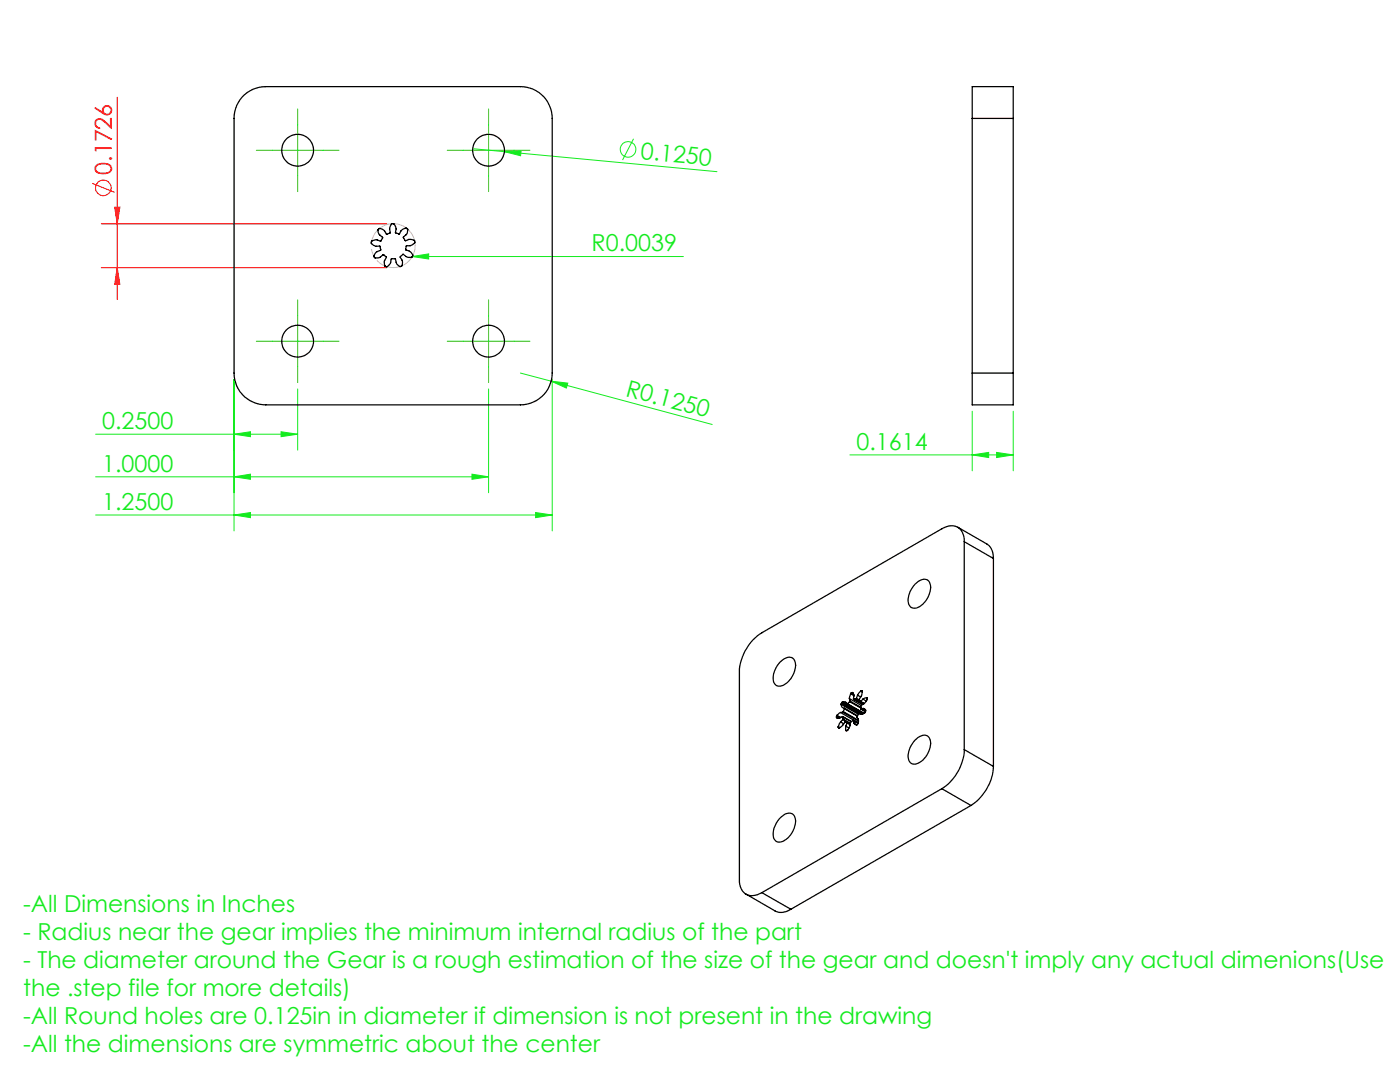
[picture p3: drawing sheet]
<svg xmlns="http://www.w3.org/2000/svg" width="279mm" height="216mm" viewBox="0 0 279 216" stroke-linecap="round" stroke-linejoin="round" font-family="sans-serif">
<g fill="none" stroke="#14eb1f" stroke-width=".2">
<path d="M94.3 29.7l6.4 .6M100.7 30.3l3.3-.2-.1 1zM100.7 30.3l42.4 4M126.4 27.7l-2.2 4.2M82.1 51.2h54.3M82.3 51.2l3.2-.5v1zM46.7 75.7v30.2M59.4 77.6v12.2M97.5 77.6v20.7M103.9 74.4l6.1 1.7M110 76.1l3.3 .3-.3 1zM110 76.1l32.1 8.6"/>
<path d="M110.2 75.7v30.2M19.1 86.6h40.3M19.1 95.1h78.4M46.7 86.6l3.3-.5v1zM46.7 95.1l3.3-.5v1zM56.1 86.1l3.3 .5-3.3 .5zM94.2 94.6l3.3 .5-3.3 .5zM169.6 90.8h32.6M194 90.8l3.3-.5v1zM194 82.1v11.8M198.9 90.3l3.3 .5-3.3 .5zM202.2 82.1v11.8"/>
<path d="M19.1 102.8h91.1M46.7 102.8l3.3-.5v1zM106.9 102.3l3.3 .5-3.3 .5z"/>
<circle cx="125.3" cy="29.8" r="1.56"/>
</g>
<g fill="none" stroke="#f00" stroke-width=".2">
<path d="M23.4 19.4v40.4M18.4 36.6l4.5 1.8M20.2 53.4h57M20.2 44.7h57M22.9 41.3h1l-.5 3.4zM23.4 53.4l.5 3.3h-1z"/>
<circle cx="20.6" cy="37.5" r="1.55"/>
</g>
<path d="M82.7 47.7a4.4 4.4 0 0 0-7.4-1.7 4.4 4.4 0 0 0 2 7.2 4.4 4.4 0 0 0 5.4-5.2v-.3" fill="none" stroke="#c0c0c0" stroke-width=".2" stroke-dasharray="15.2 1.3 1.3 1.3" stroke-dashoffset="3.4" stroke-linecap="butt"/>
<path d="M51.2 30h16.5M59.4 21.7v16.5M89.3 30h16.5M97.5 21.7v16.5M59.4 59.8v16.5M97.5 59.8v16.5M51.2 68.1h16.5M89.3 68.1h16.5" fill="none" stroke="#32bd0f" stroke-width=".2"/>
<path d="M23.4 53.4l.5 3.3h-1zM22.9 41.3h1l-.5 3.4z" fill="#f00"/>
<g fill="#14eb1f">
<path d="M110 76.1l3.3 .3-.3 1z"/>
<path d="M100.7 30.3l3.3-.2-.1 1z"/>
<path d="M82.3 51.2l3.2-.5v1z"/>
<path d="M46.7 102.8l3.3-.5v1zM106.9 102.3l3.3 .5-3.3 .5zM46.7 86.6l3.3-.5v1zM56.1 86.1l3.3 .5-3.3 .5zM46.7 95.1l3.3-.5v1zM94.2 94.6l3.3 .5-3.3 .5zM194 90.8l3.3-.5v1zM198.9 90.3l3.3 .5-3.3 .5z"/>
</g>
<g fill="none" stroke="#000" stroke-width=".25">
<path d="M48.3 19.4a6.3 6.3 0 0 1 4.8-2.1h50.8a6.4 6.4 0 0 1 6.3 6.3v50.8a6.4 6.4 0 0 1-6.3 6.4h-50.8a6.3 6.3 0 0 1-6.4-6.4v-50.8l.1-1.3 .4-1.2zM194 23.6v-6.3h8.2v6.3M194 23.6h8.2M194 23.6v50.8M202.2 23.6v50.8M75.5 45.8l.3-.2 .6 .2 .8 .9 .7-.2-.1-1.1 .3-.7h.6a1.76 1.76 0 0 1 .3 1.8l.7 .2 .5-.8 .8-.4h.2l.2 .4a1.94 1.94 0 0 1-.9 1.5l.4 .6 .7-.2 1.1 .2v.5l-.9 .5h-.7l-.1 .7v.2l1 .4 .4 .6-.1 .3-.1 .2h-.7l-1.1-.7-.5 .5 .4 1v.8l-.4 .2-.8-.6-.2-1h-.8l-.2 1-.6 .6-.5-.2a1.89 1.89 0 0 1 .3-1.7l-.5-.5-1 .6-.8 .1-.2-.4 .5-.8 .9-.4-.2-.8h-.9l-.8-.6 .1-.4 .6-.2 1.2 .2 .4-.6-.8-.8zM194 74.4v6.4h8.2v-6.4M194 74.4h8.2M182.6 116.6a2.13 2.13 0 0 1 2.6-.8 3.4 3.4 0 0 1-.5 4.1 2.55 2.55 0 0 1-2.8 1.3 2.56 2.56 0 0 1-.3-3.2zM191.1 105.2l5.9 3.3a3.2 3.2 0 0 1 1.3 2.9M192.4 108.1a2.7 2.7 0 0 0-2.6-3.2l-.9 .2-.9 .4-36 20.8a9.9 9.9 0 0 0-4.4 7.7v41.5a2.67 2.67 0 0 0 3.5 3l.9-.4M192.4 108.1v41.5"/>
<path d="M192.4 108.1l5.9 3.3M198.3 111.4v41.5M155.7 132.1a2.13 2.13 0 0 1 2.6-.7 3.4 3.4 0 0 1-.5 4.1 2.51 2.51 0 0 1-2.9 1.3 2.82 2.82 0 0 1 0-3.6zM169.5 139.4l.1 .5M169.5 139.4l2.4 1.4M169.6 139.9v.1M169.6 139.9l2.2 1.2M169.8 138.4l-.3 1M169.8 138.4l.6 .4M169.9 138.3l-.1 .1M169.9 138.3l.5 .3M170 138.2h.2a1.17 1.17 0 0 1 .1 1.3h.1"/>
<path d="M170 138.2l-.1 .1M170 138.2l.2 .1M170.4 139.5l1.8 1-1.8-1M170.8 139.5h-.4M170.8 139.5l.9 .4M170.9 139.3l-.1 .2M170.9 139.3l.5 .4M171.1 138.7l-.2 .6M171.1 138.7l.7 .4M171.4 139.7l.3 .3M171.7 140h.1M171.7 140l.7 .4"/>
<path d="M171.8 137.9l-.7 .8M171.8 140l.7 .4M171.8 137.9l.3 .2M171.9 137.9h.1M171.9 137.9h-.1M171.9 137.9l.2 .1M172 137.9l-.1 .9-.5 .9M172 137.9h.1M172.2 139.5l-.4 .5M172.2 139.5l.7 .4M173 139.2l.1 .4-.4 .5-.8 .6-.1 .8M173 139.2l-.8 .3"/>
<path d="M173 139.2h.1M166.9 142.9v.2M166.9 143.1l.3 .2h.4M166.9 143.1l.4 .2M166.9 142.9l.7 .4M167 142.7l-.1 .2M167 142.7l.8 .5M167.3 145v.1M167.3 145.1l.1 .1M167.3 145l.3 .2M167.3 145.1l.2 .1M167.4 145.2v.1"/>
<path d="M167.7 142.2l-.7 .5M167.7 144l-.4 1M167.7 144l.7 .4M167.7 142.2l3.6 2M167.9 140.5l.1 .5 .5 .3M167.9 140.5l3.4 2M167.9 140.4v.1M167.9 140.4l3.5 2M168 140.2l-.1 .2M168 140.2l4.1 2.3M168.2 140.1h.5l.5 .3M168.2 140.1l-.2 .1"/>
<path d="M168.2 143l-.6 .3M168.2 143v.5M168.2 143l1.7 1M168.2 140.1l4.1 2.3M168.2 142.1l-.5 .1M168.2 143.6l-.5 .4M168.2 143.6l1.5 .9M168.2 142.1l3.1 1.8M168.2 143.5v.1M168.2 143.5l1.5 .8M168.3 142l-.1 .1M168.3 142l3 1.7"/>
<path d="M168.5 141.3v.1M168.5 141.4l-.2 .6M168.5 141.3l2.6 1.5M168.5 141.4l2.6 1.5M168.7 144l-.7 .9-.6 .3M168.7 144l.3 .2M168.7 144v.1M168.8 144.9v.8M168.8 145.7l.1 .1M168.8 144.9l.6 .4M169 144.2l.1 .1M169.1 144.2l.6 .3"/>
<path d="M169.1 140.5l3.3 1.8M169.1 144.3l-.3 .6M169.1 144.3l.6 .3M169.2 140.4l3.2 1.9M169.6 140l-.4 .4M169.6 140l2.2 1.3M170.3 143.8l-.5 .3-.2 .8-.4 .8-.3 .1M170.3 143.8l1 .5-1-.5M170.3 143.8l.1 .5M170.4 144.3l.6 .3M171.8 141.5l.9 .5M172.3 141.4l.5 .3-.2 .5a.93 .93 0 0 1-1.2 .2l-.4 .6 .3 .5v.9l-.4 .3-.5-.4"/>
<path d="M172.3 141.4l-.5 .1M172.3 141.4l.3 .2M182.6 147.7a2.13 2.13 0 0 1 2.6-.8 3.4 3.4 0 0 1-.5 4.1 2.55 2.55 0 0 1-2.8 1.3 2.56 2.56 0 0 1-.3-3.2zM188 157.4l-36 20.7M188 157.4l5.8 3.3M192.4 149.6a9.7 9.7 0 0 1-4.4 7.8M192.4 149.6l5.9 3.3M198.3 152.9a10.1 10.1 0 0 1-4.5 7.8M148.9 178.4l5.8 3.4a2.97 2.97 0 0 0 3.1-.4M152 178.1l5.8 3.3M155.7 163.2a2.02 2.02 0 0 1 2.6-.7 3.4 3.4 0 0 1-.5 4.1 2.51 2.51 0 0 1-2.9 1.3 2.82 2.82 0 0 1 0-3.6zM193.8 160.7l-36 20.7"/>
<circle cx="59.4" cy="30" r="3.2"/>
<circle cx="97.5" cy="30" r="3.2"/>
<circle cx="59.4" cy="68.1" r="3.2"/>
<circle cx="97.5" cy="68.1" r="3.2"/>
</g>
<text font-size="4.7" fill="#f00" x="22.4" y="34.9" transform="rotate(-90 22.4 34.9)">0.1726</text>
<g font-size="4.7" fill="#14eb1f">
<text x="127.8" y="31.7" transform="rotate(5 127.8 31.7)">0.1250</text>
<text x="118.1" y="50.2">R0.0039</text>
<text x="124.7" y="79" transform="rotate(15 124.7 79)">R0.1250</text>
<text x="20.4" y="85.6">0.2500</text>
<text x="170.9" y="89.7">0.1614</text>
<text x="20.4" y="94.1">1.0000</text>
<text x="20.4" y="101.8">1.2500</text>
<text x="4.6" y="182">-All Dimensions in Inches</text>
<text x="4.6" y="187.6">- Radius near the gear implies the minimum internal radius of the part</text>
<text x="4.6" y="193.2">- The diameter around the Gear is a rough estimation of the size of the gear and doesn't imply any actual dimenions(Use</text>
<text x="4.6" y="198.8">the .step file for more details)</text>
<text x="4.6" y="204.4">-All Round holes are 0.125in in diameter if dimension is not present in the drawing</text>
<text x="4.6" y="210">-All the dimensions are symmetric about the center</text>
</g>
</svg>
